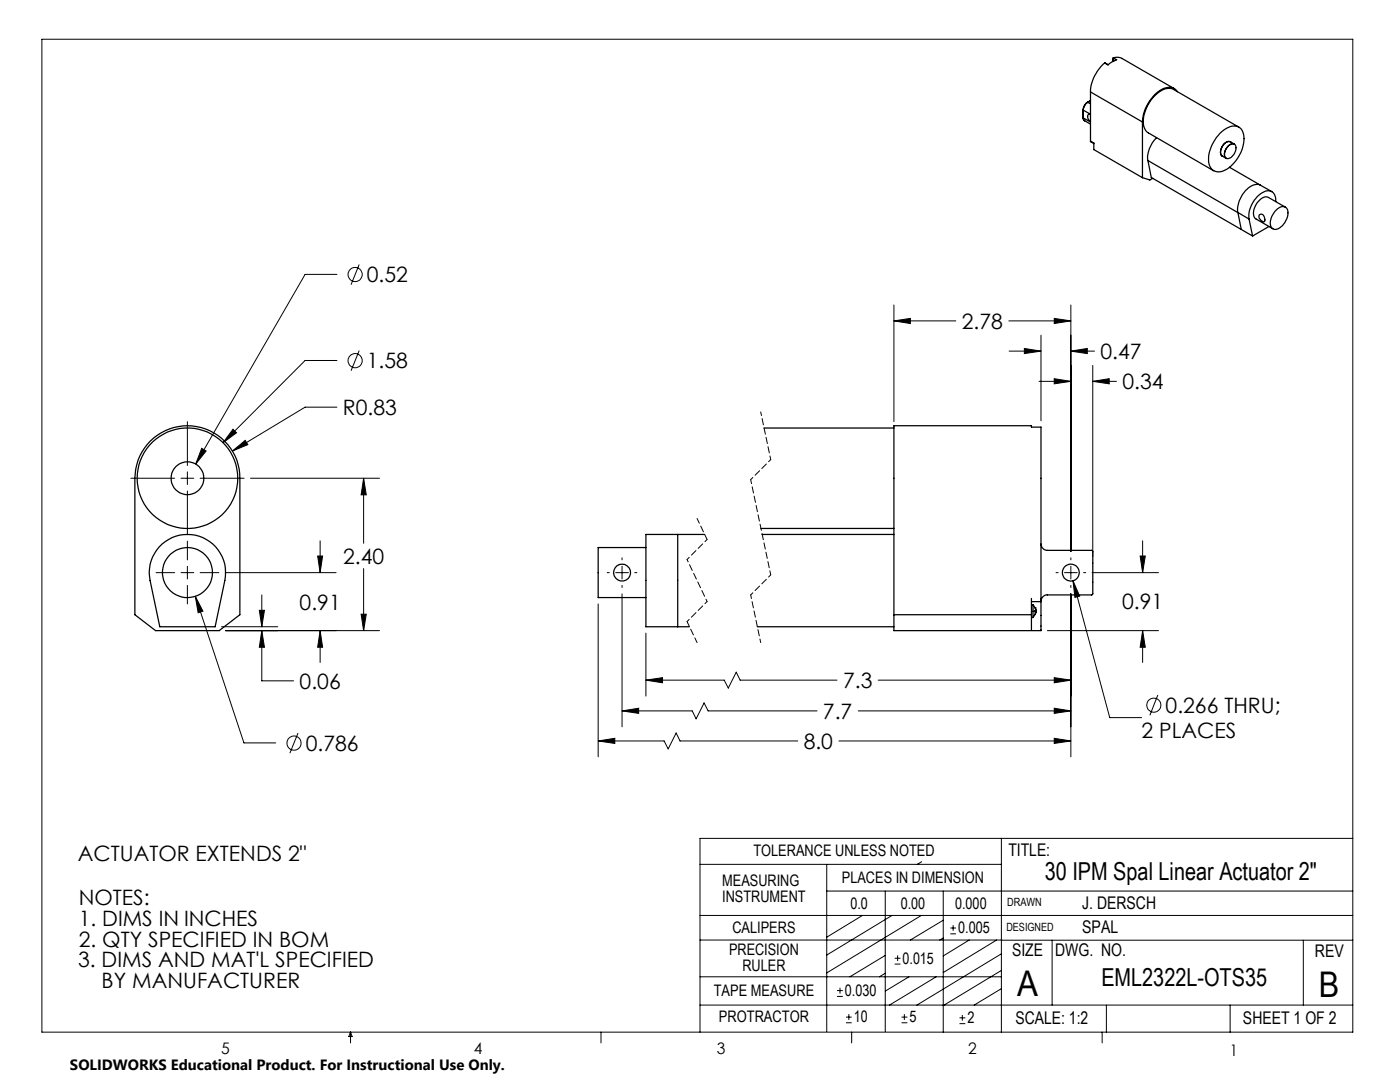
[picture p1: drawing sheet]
<svg xmlns="http://www.w3.org/2000/svg" width="279mm" height="216mm" viewBox="0 0 279 216" stroke-linecap="round" stroke-linejoin="round" font-family="sans-serif">
<g fill="none" stroke="#000" stroke-width=".2">
<path d="M8.4 7.8h261.6v198.2h-261.6zM67.2 54.8h-6.3l-21.8 37.8M71.7 52.8l-1.6 4M67.2 71.9h-6.3l-16.4 16.4M71.7 70l-1.6 4M178.4 64l3.3-.5v1.1zM178.4 60.9v23.2M178.4 64h12.3M201.3 64h12.4M201.4 70.1h6.4M204.4 69.5l3.4 .6-3.4 .5zM207.4 76.1h6.3"/>
<path d="M207.8 66.9v17.1M210.4 75.6l3.3 .5-3.3 .5zM210.4 63.5l3.3 .5-3.3 .6zM213.7 70.1l3.3-.6v1.1zM213.7 60.9v49.1M213.7 70.1h4.7M218.1 76.1l3.3-.5v1zM218.1 72.9v38.2M218.1 76.1h4.7M26.1 95.4h8.8M36.1 95.4h2.6M37.4 84.1v8.8"/>
<path d="M37.4 94.2v2.5M37.4 98v8.7M39.9 95.4h8.8M40.3 89.5l.8 .5-2 2.6zM46.4 90l2.5-2.1 .6 .8zM46.5 85.7l.7 .7-2.7 1.9zM50 95.4h25.7M67.2 81.2h-6.3l-14.5 8.8M72.6 95.4l.5 3.3h-1zM72.6 95.4v13M31.2 114.3h3.7M36.1 114.3h2.6"/>
<path d="M37.4 108v3.7M37.4 113v2.5M37.4 116.8v3.7M39 119l1.5 3-1 .3zM39 119l9.7 29.2h6.3M39.9 114.3h3.8M44.9 114.3h22.2M52.2 118.7v6.4M63.4 110.9h1l-.5 3.4zM63.9 107.9v6.4M72.6 113.5v12.3M121.2 114.3h.4"/>
<path d="M122.9 114.3h2.5M124.1 111.3v.4M124.1 113v2.5M124.1 116.8v.4M124.1 118.5v26.5M126.7 114.3h.4M210.7 114.3h.5M212.4 114.3h2.6M213.7 111.3v.4M213.7 113v2.5M213.7 116.8v.4M213.7 118.5v32.5"/>
<path d="M214.1 115.9l1.4 3.1-1 .2zM214.1 115.9l7.4 27.3h6.3M216.3 114.3h.4M217.9 114.3h13.3M227.5 110.9h1.1l-.6 3.4zM228 107.9v6.4M44.2 125.1h11.2M45 125.8h30.7M51.8 121.8h1l-.6 3.3zM52.2 125.8l.6 3.4h-1zM52.2 125.8v10.1h6.4M63.9 125.8l.5 3.4h-1z"/>
<path d="M63.9 125.8v6.4M72.1 122.6h1l-.5 3.2zM119.4 120.5v30.5M128.9 135.7l3.3-.5v1zM128.9 126.3v12.6M128.9 135.7h15.6l.8 1.6 1.6-3.2 .8 1.6h19.3M175.3 135.7h38.4M209 125.8h22.2M210.4 135.2l3.3 .5-3.3 .5zM228 125.8l.6 3.4h-1.1zM228 125.8v6.4M231.1 138.7l-1.6 4"/>
<path d="M59.5 146.3l-1.6 4M119.4 147.8l3.3-.5v1zM119.4 147.8h13.1l.8 1.6 1.6-3.1 .8 1.5h23.5M124.1 141.9l3.4-.6v1zM124.1 141.9h14l.8 1.5 1.6-3.1 .8 1.6h21.8M167.4 147.8h46.3M171.3 141.9h42.4M210.4 141.3l3.3 .6-3.3 .4zM210.4 147.3l3.3 .5-3.3 .5zM139.7 172.5h60.1M165 177.8h105M165 172.5v33.3"/>
<path d="M176.7 177.8v28M183.9 171.9l-.8 .6M188.2 177.8v28.2M199.8 167.3v38.7M270 167.3h-130.3v38.7M139.7 182.7h130.3M139.7 187.6h60.2M139.7 194.9h60.1M167 198.8h1.2M167 197.7h1.2M167.6 197.1v1.2M172.1 182.7l-7.1 4.3"/>
<path d="M176.7 194.2l-1.2 .7M176.7 190.6l-7.1 4.3M178 182.7l-13 7.9M178.5 192.4h1.2M178.5 191.2h1.2M179.1 190.6v1.2M181.4 194.9l-4.7 2.9M183.9 182.7l-18.9 11.4M186.8 194.9l-9.3 5.7M188.2 183.6l-6.5 4M188.2 187.2l-.7 .4M189.7 186.3h1.1"/>
<path d="M189.7 185.2h1.1M190.2 184.6v1.1M193.4 187.6l-5.2 3.1M198.9 187.6l-10.7 6.5M199.8 187.6h70.2M199.8 197.3l-5.4 3.3M199.8 193.6l-11.6 7.1M199.8 190.3l-16.8 10.3M210 187.6v13M260.1 187.6v13M70 206v2.1M70 206l.3 .8h-.7z"/>
<path d="M119.9 206v2.1M139.7 200.6h130.3M168.8 204.1h1.2M168.8 203h1.2M169.4 202.4v1.1M170 206v2.1M179.9 204.1h1.2M179.9 203h1.2M180.5 202.4v1.1M191.5 204.3h1.2M191.5 203.1h1.2M192.1 202.5v1.2"/>
<path d="M220 206v2.1M220.8 200.6v5.4M245.5 200.6v5.4"/>
<circle cx="70.9" cy="54.8" r="1.42"/>
<circle cx="70.9" cy="72" r="1.41"/>
<circle cx="58.7" cy="148.3" r="1.41"/>
<circle cx="230.3" cy="140.7" r="1.4"/>
</g>
<path d="M139.1 103.5l2 4.1M137.1 124l2 4.2" fill="none" stroke="#000" stroke-width=".2" stroke-dasharray="1.3 .6" stroke-dashoffset=".2"/>
<path d="M153.8 91.7l-4 4M141.1 107.6l-4 4M153.8 114.7l-4 4M141.1 120l-4 4" fill="none" stroke="#000" stroke-width=".2" stroke-dasharray="1.3 .6" stroke-dashoffset=".7"/>
<path d="M137.1 111.6l4 8.4" fill="none" stroke="#000" stroke-width=".2" stroke-dasharray="1.3 .6" stroke-dashoffset=".8"/>
<path d="M151.8 82.2l2 9.5M149.8 118.7l2 9.5" fill="none" stroke="#000" stroke-width=".2" stroke-dasharray="1.3 .6" stroke-dashoffset=".5"/>
<path d="M149.8 95.7l4 19" fill="none" stroke="#000" stroke-width=".2" stroke-dasharray="1.3 .6" stroke-dashoffset=".4"/>
<path d="M210.4 75.6l3.3 .5-3.3 .5zM218.1 76.1l3.3-.5v1zM213.7 70.1l3.3-.6v1.1zM204.4 69.5l3.4 .6-3.4 .5zM210.4 63.5l3.3 .5-3.3 .6zM178.4 64l3.3-.5v1.1zM210.4 135.2l3.3 .5-3.3 .5zM128.9 135.7l3.3-.5v1zM210.4 141.3l3.3 .6-3.3 .4zM124.1 141.9l3.4-.6v1zM210.4 147.3l3.3 .5-3.3 .5zM119.4 147.8l3.3-.5v1zM214.1 115.9l.4 3.3 1-.2zM228 125.8l.6 3.4h-1.1zM227.5 110.9h1.1l-.6 3.4zM46.5 85.7l-2 2.6 2.7-1.9zM40.3 89.5l-1.2 3.1 2-2.6zM63.4 110.9h1l-.5 3.4zM63.9 125.8l.5 3.4h-1zM52.2 125.8l.6 3.4h-1zM51.8 121.8h1l-.6 3.3zM39 119l.5 3.3 1-.3zM46.4 90l3.1-1.3-.6-.8zM72.1 122.6h1l-.5 3.2zM72.6 95.4l.5 3.3h-1z" fill="#000"/>
<g fill="none" stroke="#000" stroke-width=".25">
<path d="M217.6 18.3l10.4 6M217.6 18.3v9.9M220.5 12.6a8.1 8.1 0 0 0-2.9 5.7M220.5 12.6l.7 .3M222 11.9v.4M222 11.9l.5 .2M222.2 11.5l.6 .4-1 .6-.7 .4-.6-.3M222.2 11.5l.9-.1 .8 .2 10.4 6.1M222.2 11.5l-.2 .4M235 18.3a2.14 2.14 0 0 0-3-.6 8.2 8.2 0 0 0-4 6.6M216.1 23.5l.4 .6M216.1 21.9l.1 .1"/>
<path d="M216.1 23.5h.1M216.1 21.9v1.6M216.2 23.5l.3 .6M216.2 22v1.5M216.2 22l1.4 .8M216.2 23.5l1.4 .8M216.5 24.1l1.1 .7M217 20.4v.1a1.83 1.83 0 0 0-.9 1.4M217 20.4h.1M217.1 20.4a2.08 2.08 0 0 0-.9 1.6M217.1 20.4l.5 .3M217.6 28.2l.7 .4"/>
<path d="M217.6 22.9a.43 .43 0 0 0-.5 .1 .43 .43 0 0 0 0 .6l.5 .7M217.6 20.1l-.6 .3M217.6 28.2l.7 .3v1.3l9.7 5.7M217.6 20.1l-.5 .3M228 24.3v11.2M228 35.5l1.5 .4 .5-.3M229.1 32l.7 3.4 20.2 11.7M229.1 32l17.9 10.4M230.8 27.5a5.4 5.4 0 0 0-1.7 4.5M243.6 26.5a3.1 3.1 0 0 1 3.8-1 4.1 4.1 0 0 1 .4 4.6 6.5 6.5 0 0 1-4.5 4.2 2.07 2.07 0 0 1-2.1-2.6 7.9 7.9 0 0 1 2.4-5.2zM244.2 28.8a1.27 1.27 0 0 1 1.4-.5l.7 .5a1.78 1.78 0 0 0-1.9 1.6v.8l.3 .4-.8-.4a1.76 1.76 0 0 1 .3-2.4zM245.1 29.1a.96 .96 0 0 1 1.5-.1 2.09 2.09 0 0 1-1.8 2.6 1.44 1.44 0 0 1 0-2.1z"/>
<path d="M245.4 33.4l6.1 3.5M245.6 28.3a1.44 1.44 0 0 0-1.8 1.2 1.26 1.26 0 0 0 .2 1.7M247.2 25.4l-13-7.5a2.95 2.95 0 0 0-3.3 .8 7.4 7.4 0 0 0-2.6 6.6l.4 .8 .3 .3 13.2 7.7M253.8 38.2l-2.2-1.2a2.63 2.63 0 0 0-3 1 5.5 5.5 0 0 0-1.5 4.4M247.1 42.4l2.2 1.3M247.1 42.4l.6 3.4M249.3 43.7l.7 3.4M251.3 42.9a.61 .61 0 0 1 .7-.1 .61 .61 0 0 1 .3 .6l.1 .5-.1 .3a1.02 1.02 0 0 1-1-1.3zM253.3 45.2l-3.3 1.9M254.5 42.2a1.65 1.65 0 0 1 2.2-.7 2.84 2.84 0 0 1-.7 3.4 1.56 1.56 0 0 1-2.2 .6 2.91 2.91 0 0 1 .7-3.3zM254.6 40.2a1.69 1.69 0 0 0-1.9-2.1 5.6 5.6 0 0 0-3.4 5.6M256.5 41.3l-3.3-1.9a1.72 1.72 0 0 0-2.1 .8 2.93 2.93 0 0 0-.7 3.3l3.6 2.1"/>
<path d="M30 88a10.5 10.5 0 0 1 11.4-2.3 10.5 10.5 0 0 1 6.5 9.7v27.3l-4.2 3.1h-12.7l-4.1-3.1v-27.3a10.4 10.4 0 0 1 3.1-7.4zM152.5 85.4h25.9M178.4 84.9h27.4v.3h2v40.6h-29.4zM31.7 109.1a7.6 7.6 0 0 1 9.2-1.6 7.6 7.6 0 0 1 4 8.3l-2 9.3h-11l-1.9-9.3a7.5 7.5 0 0 1 1.7-6.7zM128.9 109.3h-9.5v9.9h9.5M135.3 106.6v18.5M140.6 106.6h-11.7v18.5h8.7M151.8 105.4h26.6M152.1 106.6h26.3M205.8 119.4v6.3M207.8 108.5a1.33 1.33 0 0 0 1.2 1.3h8.9l.2 .2v8.5l-.1 .2h-9a1.26 1.26 0 0 0-1.2 1.3M151.1 125.1h27.3"/>
<path d="M178.4 122.7h27.4M205.8 120.7h.4v2.5M205.8 120.1h2M206.2 120.6l.4 .7M206.6 122.1h.2l-.2 .5-.4 .6h-.4M206.6 121.3h.1M206.6 121.3l.2 .4-.2 .1v.3M206.6 122.1h.1"/>
<circle cx="37.4" cy="95.4" r="3.3"/>
<circle cx="37.4" cy="95.4" r="10"/>
<circle cx="37.4" cy="114.2" r="5"/>
<circle cx="124.2" cy="114.2" r="1.69"/>
<circle cx="213.7" cy="114.2" r="1.69"/>
</g>
<g font-size="7.1">
<text x="203" y="198.7">A</text>
<text x="263.2" y="198.9">B</text>
</g>
<g font-size="4.9">
<text x="208.5" y="175.7">30 IPM Spal Linear Actuator 2&quot;</text>
<text x="219.8" y="196.7">EML2322L-OTS35</text>
</g>
<g font-size="4.2">
<text x="73.2" y="56.3">0.52</text>
<text x="192" y="65.6">2.78</text>
<text x="219.6" y="71.6">0.47</text>
<text x="73.2" y="73.5">1.58</text>
<text x="224" y="77.7">0.34</text>
<text x="68.4" y="82.8">R0.83</text>
<text x="68.5" y="112.5">2.40</text>
<text x="59.8" y="121.7">0.91</text>
<text x="224" y="121.6">0.91</text>
<text x="59.8" y="137.4">0.06</text>
<text x="168.2" y="137.3">7.3</text>
<text x="164.2" y="143.4">7.7</text>
<text x="232.6" y="142.2">0.266 THRU;</text>
<text x="61" y="149.8">0.786</text>
<text x="160.4" y="149.4">8.0</text>
<text x="227.8" y="147.3">2 PLACES</text>
<text x="15.5" y="171.8">ACTUATOR EXTENDS 2&quot;</text>
<text x="15.7" y="180.6">NOTES:</text>
<text x="15.7" y="184.7">1. DIMS IN INCHES</text>
<text x="15.7" y="188.9">2. QTY SPECIFIED IN BOM</text>
<text x="15.6" y="193">3. DIMS AND MAT'L SPECIFIED</text>
<text x="20.3" y="197.1">BY MANUFACTURER</text>
</g>
<g font-size="3.5">
<text x="201.2" y="170.7">TITLE:</text>
<text x="216" y="181.4">J. DERSCH</text>
<text x="202" y="190.8">SIZE</text>
<text x="210.6" y="190.8">DWG. NO.</text>
<text x="216" y="186.2">SPAL</text>
<text x="262.4" y="190.9">REV</text>
<text x="202.7" y="204.4">SCALE: 1:2</text>
<text x="248.1" y="204.4">SHEET 1 OF 2</text>
</g>
<g font-size="3.2">
<text x="150.4" y="170.8">TOLERANCE UNLESS NOTED</text>
<text x="144.1" y="176.7">MEASURING</text>
<text x="144.1" y="179.9">INSTRUMENT</text>
<text x="168" y="176.2">PLACES IN DIMENSION</text>
<text x="169.7" y="181.4">0.0</text>
<text x="179.8" y="181.4">0.00</text>
<text x="190.6" y="181.4">0.000</text>
<text x="145.5" y="190.6">PRECISION</text>
<text x="146.2" y="186.2">CALIPERS</text>
<text x="191.2" y="186.2">0.005</text>
<text x="148.2" y="193.8">RULER</text>
<text x="180.1" y="192.3">0.015</text>
<text x="142.4" y="198.7">TAPE MEASURE</text>
<text x="168.6" y="198.7">0.030</text>
<text x="143.5" y="204">PROTRACTOR</text>
<text x="170.4" y="204">10</text>
<text x="181.5" y="204">5</text>
<text x="193.1" y="204.2">2</text>
<text x="44.2" y="210.4">5</text>
<text x="94.6" y="210.3">4</text>
<text x="143.1" y="210.4">3</text>
<text x="193.2" y="210.3">2</text>
<text x="245.4" y="210.6">1</text>
</g>
<text font-size="3" x="14" y="213.5">SOLIDWORKS Educational Product. For Instructional Use Only.</text>
<g font-size="2.3">
<text x="200.8" y="185.7">DESIGNED</text>
<text x="201" y="180.9">DRAWN</text>
</g>
</svg>
